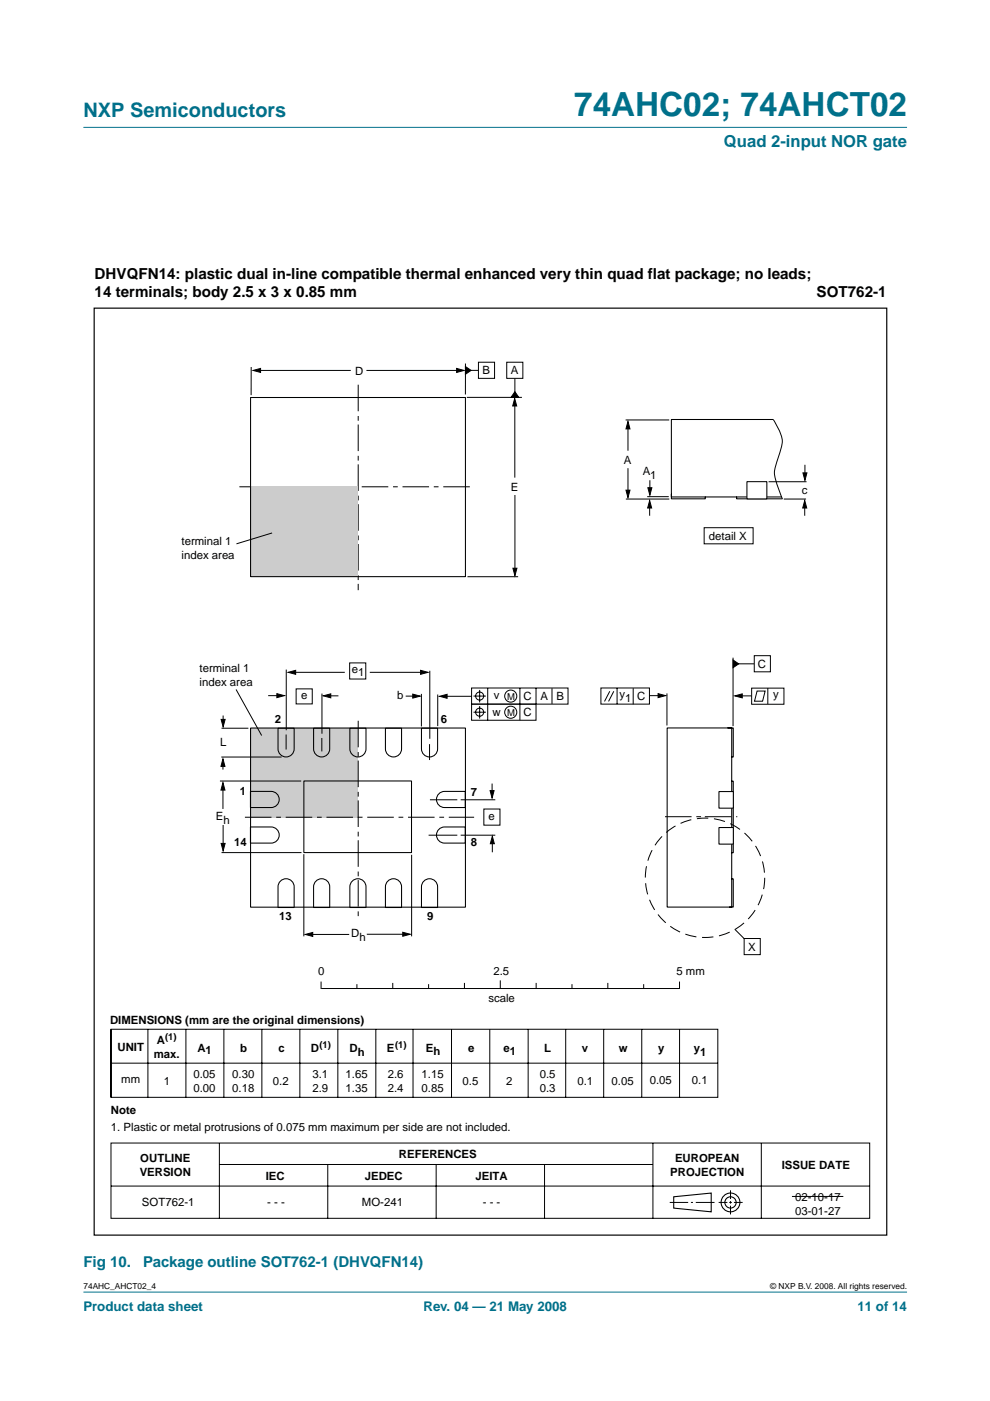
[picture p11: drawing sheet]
<svg xmlns="http://www.w3.org/2000/svg" width="210mm" height="297mm" viewBox="0 0 210 297" stroke-linecap="round" stroke-linejoin="round" font-family="sans-serif">
<g fill="#00708a" stroke="#00708a" stroke-width=".21">
<path d="M17.7 273.9h174.6z"/>
<path d="M17.7 27h174.6z"/>
</g>
<path d="M53.1 154.4h22.8v18.9h-22.8z" fill="#ccc"/>
<g fill="none" stroke="#000" stroke-width=".21">
<path d="M53.3 77.8l-.1 6M54.8 78.5h19.6M77.7 78.5h19.6M98.7 77.1v6.5M99.2 78.5h2.2M101.4 76.8h3.5v3.4h-3.5zM107.4 76.8h3.5v3.4h-3.5zM99 84.3h11.7M109.2 85.5v15.8M109.2 80.3v3.4M132.6 89h9.3M133.1 90.3v5.3"/>
<path d="M133.1 99.3v5.1M164 89l.7 1.2a5.7 5.7 0 0 1 .6 5.8l-.6 1.9a5.6 5.6 0 0 0 0 4.7l1.2 3.2M170.7 98.5v2.3M109.2 105v15.8M132.7 105.8h9.2M137.2 105.3h4.6M137.7 107.1v2.2M137.8 101.8v2.1M149.3 111.9h10.4v3.4h-10.4zM163 102.1h8M166.2 105.8h4.7M170.6 107.1v2.2"/>
<path d="M99.1 122.3h10.8M155.4 139.4v14.6M159.9 139h3.4v3.4h-3.4zM47 154.4h5.7M47.3 151.7v1.6M50.1 146.2l5.4 9.7M56.9 147.5h2.6M60.7 155.7v3.2M60.7 142v12.8M62.1 142.5h11M62.8 146.1h3.4v3.1h-3.4zM68.3 147v8.6"/>
<path d="M69.4 147.5h2.4M74.1 140.5h3.5v3.5h-3.5zM78.4 142.5h11M86 147.6h2.1M89.3 147.1v6.9M91.1 157.8v3.3M91.1 142.2v14.4M92.8 147.3v6.7M93.7 147.6h6.3M100 145.9h20.4v3.4h-20.4zM100 149.3h13.7v3.4h-13.7zM100.4 147.6h2.6"/>
<path d="M100.4 151h2.6M101.7 146.3v2.6M101.7 149.7v2.6M103.4 145.9v6.8M110.2 145.9v6.8M113.7 145.9v3.4M117 145.9v3.3M127.4 145.9h10.3v3.4h-10.3zM129.3 146.6l-1.1 2.1M130.1 146.6l-1.1 2.1M130.8 145.9v3.4M134.3 145.9v3.4"/>
<path d="M137.7 147.5h2.4M141.4 147v6.8M156 140.7h3.9M156.3 147.5h3M159.4 145.9h6.8v3.4h-6.8zM160.5 146.5h1.7l-.5 2.2h-1.7zM162.8 145.9v3.4M46.6 165.6h17.3M46.9 160.5h12.8M47.3 161.7v1.5M47.3 166.7v4.8M47.3 174.9v4.7"/>
<path d="M90.9 177.1h6.1M91.2 169.6h5.8M97.7 169.6h7.3M97.7 177.1h7.3M102.6 171.5h3.4v3.4h-3.4zM104.3 166.1v2.6M104.4 178.3v2.4M47 180.8h16.9M64.4 181.1v17.4M65.5 198.1h8.5M77.8 198.1h8.4M87.3 181.2v17.3"/>
<path d="M155.8 197l1.9 1.9M157.8 199h3.4v3.4h-3.4zM23.5 218.2h128.7v14.5h-128.7zM23.5 218.2v14.4M31.4 218.2v14.4M39.4 218.2v14.4M47.5 218.2v14.4M55.5 218.2v14.4M63.6 218.2v14.4M68.1 208.2v1.4M68.1 209.6h75.9M71.6 218.2v14.4"/>
<path d="M75.7 208.8v.8M79.7 218.2v14.4M83.3 208.5v1.1M87.6 218.2v14.4M90.9 208.8v.8M95.7 218.2v14.4M98.5 208.5v1.1M103.8 218.2v14.4M106.1 208v1.6M112 218.2v14.4M113.7 208.5v1.1M119.9 218.2v14.4"/>
<path d="M121.3 208.8v.8M128 218.2v14.4M128.9 208.5v1.1M136.1 218.2v14.4M136.5 208.8v.8M144.1 208.2v1.4M144.1 218.3v14.4M23.6 225.4h128.6M23.5 242.3h160.9v16h-160.9zM23.5 251.5h160.9M46.5 242.4v15.9M46.5 246.9h91.9"/>
<path d="M69.5 246.9v11.4M92.5 246.9v11.4M115.5 246.9v11.4M138.4 242.4v15.9M142 254.9h3.9M146.5 254.9h.4M147.5 254.9h4M152.4 254.9h1.8M154.6 254.9h.6M154.9 252.4v1.8M154.9 254.7v.5M154.9 255.6v1.9"/>
<path d="M155.6 254.9h1.9M161.4 242.4v15.9"/>
<circle cx="101.7" cy="147.6" r=".86"/>
<circle cx="101.7" cy="151" r=".86"/>
<circle cx="108.3" cy="151" r="1.28"/>
<circle cx="108.3" cy="147.6" r="1.28"/>
<circle cx="75.9" cy="173.3" r="0"/>
</g>
<g fill="none" stroke="#000" stroke-width=".23">
<path d="M142.8 253.7l8-.7v3.9l-8-.8z"/>
<circle cx="154.9" cy="254.9" r="1.99"/>
<circle cx="154.9" cy="254.9" r="1.2"/>
</g>
<path d="M20 65.3h168v196.6h-168z" fill="none" stroke="#000" stroke-width=".25"/>
<g fill="#000" stroke="#000" stroke-width=".21">
<path d="M53.7 78.5l1.5-.4v.9zM96.8 78.1l1.6 .4-1.6 .5zM98.7 77.7l1.2 .8-1.2 .9zM109.2 83l.8 1.2h-1.6zM109.1 84.5l.5 1.6h-.9zM133.1 89.4l.5 1.5h-.9zM132.7 103.9h.9l-.5 1.6zM137.7 106.1l.5 1.6h-.9zM137.4 103.4h.8l-.4 1.6zM170.6 106.1l.4 1.6h-.8zM170.2 100.3h.9l-.4 1.5zM108.8 120.5h.8l-.4 1.6z"/>
<path d="M155.4 139.9l1.2 .8-1.2 .9zM46.9 152.5h.8l-.4 1.6zM58.7 147.1l1.6 .4-1.6 .4zM61.1 142.5l1.6-.4v.9zM68.5 147.5l1.6-.4v.9zM87.5 147.2l1.6 .4-1.6 .4zM89.2 142.1l1.6 .4-1.6 .5zM93.2 147.6l1.6-.4v.9zM139.5 147.1l1.6 .4-1.6 .4zM155.8 147.5l1.6-.4v.9zM46.9 178.8h.8l-.4 1.6zM47.3 160.9l.4 1.6h-.9z"/>
<path d="M47.3 165.9l.4 1.6h-.9zM103.9 167.6h.9l-.5 1.6zM104.4 177.3l.4 1.6h-.8zM64.7 198.1l1.6-.4v.8zM85.4 197.7l1.6 .4-1.6 .4z"/>
</g>
<path d="M50.8 103.2h49.3M51.9 173.3h48.6" fill="none" stroke="#000" stroke-width=".21" stroke-dasharray="5.6 1 1 1" stroke-linecap="butt"/>
<path d="M75.9 81.6v43.5M75.9 152.8v42M141 173.2h15.3" fill="none" stroke="#000" stroke-width=".21" stroke-dasharray="5.6 1 1 .8" stroke-linecap="butt"/>
<circle cx="149.5" cy="186.1" r="12.7" fill="none" stroke="#000" stroke-width=".21" stroke-dasharray="2.4 1.2" stroke-linecap="butt"/>
<path d="M53.1 154.4h45.6v37.9h-45.6z" fill="none" stroke="#000" stroke-width=".22"/>
<path d="M53.1 103.2h22.8v19.1h-22.8z" fill="#ccc"/>
<g fill="none" stroke="#000" stroke-width=".22">
<path d="M53.1 84.3h45.6v38h-45.6zM58.9 154.4h3.5v4.4a1.71 1.71 0 0 1-1.7 1.7 1.71 1.71 0 0 1-1.8-1.7zM66.5 154.4h3.4v4.4a1.71 1.71 0 0 1-1.7 1.7 1.71 1.71 0 0 1-1.7-1.7zM74.2 154.4h3.4v4.4a1.71 1.71 0 0 1-1.7 1.7 1.71 1.71 0 0 1-1.7-1.7zM81.7 154.4h3.4v4.4a1.71 1.71 0 0 1-1.7 1.7 1.71 1.71 0 0 1-1.7-1.7zM89.4 154.4h3.4v4.4a1.71 1.71 0 0 1-1.7 1.7 1.71 1.71 0 0 1-1.7-1.7zM141.5 154.3h13.6v38h-13.6zM154.3 154.3h1.2v6.2h-.4M53.1 167.8h4.4a1.71 1.71 0 0 1 1.7 1.7 1.71 1.71 0 0 1-1.7 1.7h-4.4zM53.1 175.3h4.4a1.71 1.71 0 0 1 1.7 1.7 1.71 1.71 0 0 1-1.7 1.8h-4.4zM64.4 165.6h22.9v15.2h-22.9zM93 168.3l.8-.4 .5-.1h4.3v3.4h-4.3a1.71 1.71 0 0 1-1.6-1 1.71 1.71 0 0 1 .3-1.9z"/>
<path d="M93 175.8l.8-.4 .5-.1h4.3v3.5h-4.3a1.71 1.71 0 0 1-1.6-1.1 1.71 1.71 0 0 1 .3-1.9zM155.1 165.6h.4v15.2h-.4M59.4 186.8a1.71 1.71 0 0 1 1.9-.4 1.71 1.71 0 0 1 1.1 1.6v4.4h-3.5v-4.4l.1-.4zM67 186.8a1.71 1.71 0 0 1 1.9-.4 1.71 1.71 0 0 1 1 1.6v4.4h-3.4v-4.4v-.4zM74.7 186.8a1.71 1.71 0 0 1 1.8-.4 1.71 1.71 0 0 1 1.1 1.6v4.4h-3.4v-4.4v-.4zM82.2 186.8a1.71 1.71 0 0 1 1.9-.4 1.71 1.71 0 0 1 1 1.6v4.4h-3.4v-4.4l.1-.4zM89.9 186.8a1.71 1.71 0 0 1 1.8-.4 1.71 1.71 0 0 1 1.1 1.6v4.4h-3.4v-4.4v-.4zM155.1 186.3h.4v6h-.9"/>
</g>
<g fill="#fff" stroke="#000" stroke-width=".22">
<path d="M152.4 167.8h3.1v3.5h-3.1z"/>
<path d="M152.4 175.5h3.1v3.5h-3.1z"/>
</g>
<path d="M163.9 88.9h-21.6v16.5h23.4M142.3 104.8v1h7.2v-.4M156.2 105.4v.4h9.7" fill="none" stroke="#000" stroke-width=".22"/>
<path d="M158.4 102.1h4.2v3.7h-4.2z" fill="#fff" stroke="#000" stroke-width=".22"/>
<path d="M57.7 113l-7.6 2.3M68.2 156.5v2.8M167.9 253.7h10.9" fill="none" stroke="#000" stroke-width=".21"/>
<text font-size="7.1" fill="#00708a" x="121.7" y="24.7">74AHC02; 74AHCT02</text>
<text font-size="4.2" fill="#00708a" x="17.7" y="24.9">NXP Semiconductors</text>
<text font-size="3.5" fill="#00708a" x="153.5" y="31.1">Quad 2-input NOR gate</text>
<g font-size="3.2">
<text x="20.1" y="59.1">DHVQFN14: plastic dual in-line compatible thermal enhanced very thin quad flat package; no leads;</text>
<text x="20.1" y="63.1">14 terminals; body 2.5 x 3 x 0.85 mm</text>
<text x="173.1" y="62.9">SOT762-1</text>
</g>
<g font-size="3.2" fill="#00708a">
<text x="17.7" y="268.7">Fig 10.</text>
<text x="30.4" y="268.7">Package outline SOT762-1 (DHVQFN14)</text>
</g>
<g font-size="2.8" fill="#00708a">
<text x="17.7" y="278">Product data sheet</text>
<text x="89.8" y="278">Rev. 04 — 21 May 2008</text>
<text x="181.8" y="278">11 of 14</text>
</g>
<g font-size="2.4">
<text x="75.3" y="79.6">D</text>
<text x="102.3" y="79.4">B</text>
<text x="108.3" y="79.3">A</text>
<text x="132.2" y="98.4">A</text>
<text x="136.3" y="100.8">A</text>
<text x="137.9" y="101.6">1</text>
<text x="108.3" y="104">E</text>
<text x="170" y="104.7">c</text>
<text x="38.5" y="115.5">terminal 1</text>
<text x="38.5" y="118.4">index area</text>
<text x="150.3" y="114.5">detail X</text>
<text x="42.3" y="142.5">terminal 1</text>
<text x="74.6" y="142.6">e</text>
<text x="75.9" y="143.4">1</text>
<text x="160.7" y="141.6">C</text>
<text x="42.3" y="145.4">index area</text>
<text x="63.8" y="148.2">e</text>
<text x="84.2" y="148.3">b</text>
<text x="104.7" y="148.3">v</text>
<text x="111" y="148.4">C</text>
<text x="114.6" y="148.4">A</text>
<text x="118" y="148.4">B</text>
<text x="131.3" y="148">y</text>
<text x="132.6" y="148.8">1</text>
<text x="135.1" y="148.5">C</text>
<text x="163.9" y="147.9">y</text>
<text x="58.3" y="153.3">2</text>
<text x="93.5" y="153.3">6</text>
<text x="104.4" y="151.7">w</text>
<text x="111" y="151.8">C</text>
<text x="46.6" y="158.3">L</text>
<text x="45.8" y="173.9">E</text>
<text x="50.9" y="168.5">1</text>
<text x="99.8" y="168.7">7</text>
<text x="103.6" y="173.9">e</text>
<text x="47.4" y="174.7">h</text>
<text x="49.6" y="179.3">14</text>
<text x="99.8" y="179.4">8</text>
<text x="59.2" y="195.1">13</text>
<text x="90.6" y="195.1">9</text>
<text x="74.5" y="198.7">D</text>
<text x="76.2" y="199.5">h</text>
<text x="158.6" y="201.5">X</text>
<text x="67.4" y="206.7">0</text>
<text x="104.6" y="206.7">2.5</text>
<text x="143.4" y="206.7">5 mm</text>
<text x="103.5" y="212.5">scale</text>
<text x="23.3" y="217.1">DIMENSIONS (mm are the original dimensions)</text>
<text x="33.3" y="221.3">A</text>
<text x="24.9" y="222.7">UNIT</text>
<text x="32.6" y="224.3">max.</text>
<text x="41.9" y="223">A1</text>
<text x="50.9" y="223">b</text>
<text x="59" y="223">c</text>
<text x="65.9" y="223.1">D</text>
<text x="74.1" y="223.1">D</text>
<text x="75.8" y="223.9">h</text>
<text x="82" y="223.1">E</text>
<text x="90.3" y="223">Eh</text>
<text x="99.3" y="223">e</text>
<text x="106.7" y="223">e1</text>
<text x="115.4" y="223.1">L</text>
<text x="123.3" y="223.1">v</text>
<text x="131.2" y="223.1">w</text>
<text x="139.5" y="223">y</text>
<text x="147.1" y="223.1">y</text>
<text x="148.5" y="223.9">1</text>
<text x="25.7" y="229.7">mm</text>
<text x="34.7" y="230">1</text>
<text x="41" y="228.5">0.05</text>
<text x="41" y="231.4">0.00</text>
<text x="49.3" y="228.5">0.30</text>
<text x="49.3" y="231.4">0.18</text>
<text x="57.9" y="230">0.2</text>
<text x="66.2" y="228.5">3.1</text>
<text x="66.2" y="231.4">2.9</text>
<text x="73.3" y="228.5">1.65</text>
<text x="73.3" y="231.4">1.35</text>
<text x="82.2" y="228.5">2.6</text>
<text x="82.2" y="231.4">2.4</text>
<text x="89.4" y="228.5">1.15</text>
<text x="89.4" y="231.4">0.85</text>
<text x="98.1" y="230">0.5</text>
<text x="107.3" y="230">2</text>
<text x="114.5" y="228.5">0.5</text>
<text x="114.5" y="231.4">0.3</text>
<text x="122.4" y="230">0.1</text>
<text x="129.7" y="230">0.05</text>
<text x="137.8" y="229.9">0.05</text>
<text x="146.7" y="229.9">0.1</text>
<text x="23.5" y="236.2">Note</text>
<text x="23.5" y="239.8">1. Plastic or metal protrusions of 0.075 mm maximum per side are not included.</text>
<text x="84.6" y="245.6">REFERENCES</text>
<text x="29.6" y="249.2">VERSION</text>
<text x="29.7" y="246.3">OUTLINE</text>
<text x="56.3" y="250.2">IEC</text>
<text x="77.4" y="250.2">JEDEC</text>
<text x="100.8" y="250.2">JEITA</text>
<text x="142.1" y="249.2">PROJECTION</text>
<text x="143.1" y="246.3">EUROPEAN</text>
<text x="165.7" y="247.8">ISSUE DATE</text>
<text x="30.1" y="255.8">SOT762-1</text>
<text x="56.6" y="255.8">- - -</text>
<text x="76.7" y="255.8">MO-241</text>
<text x="102.3" y="255.8">- - -</text>
<text x="168.6" y="254.6">02-10-17</text>
<text x="168.6" y="257.5">03-01-27</text>
</g>
<g font-size="2">
<text x="107.5" y="148.3">M</text>
<text x="107.5" y="151.7">M</text>
<text x="35" y="220.5">(1)</text>
<text x="67.7" y="222.1">(1)</text>
<text x="83.8" y="222.1">(1)</text>
</g>
<g font-size="1.8">
<text x="17.7" y="273.4">74AHC_AHCT02_4</text>
<text x="163.3" y="273.4">© NXP B.V. 2008. All rights reserved.</text>
</g>
</svg>
